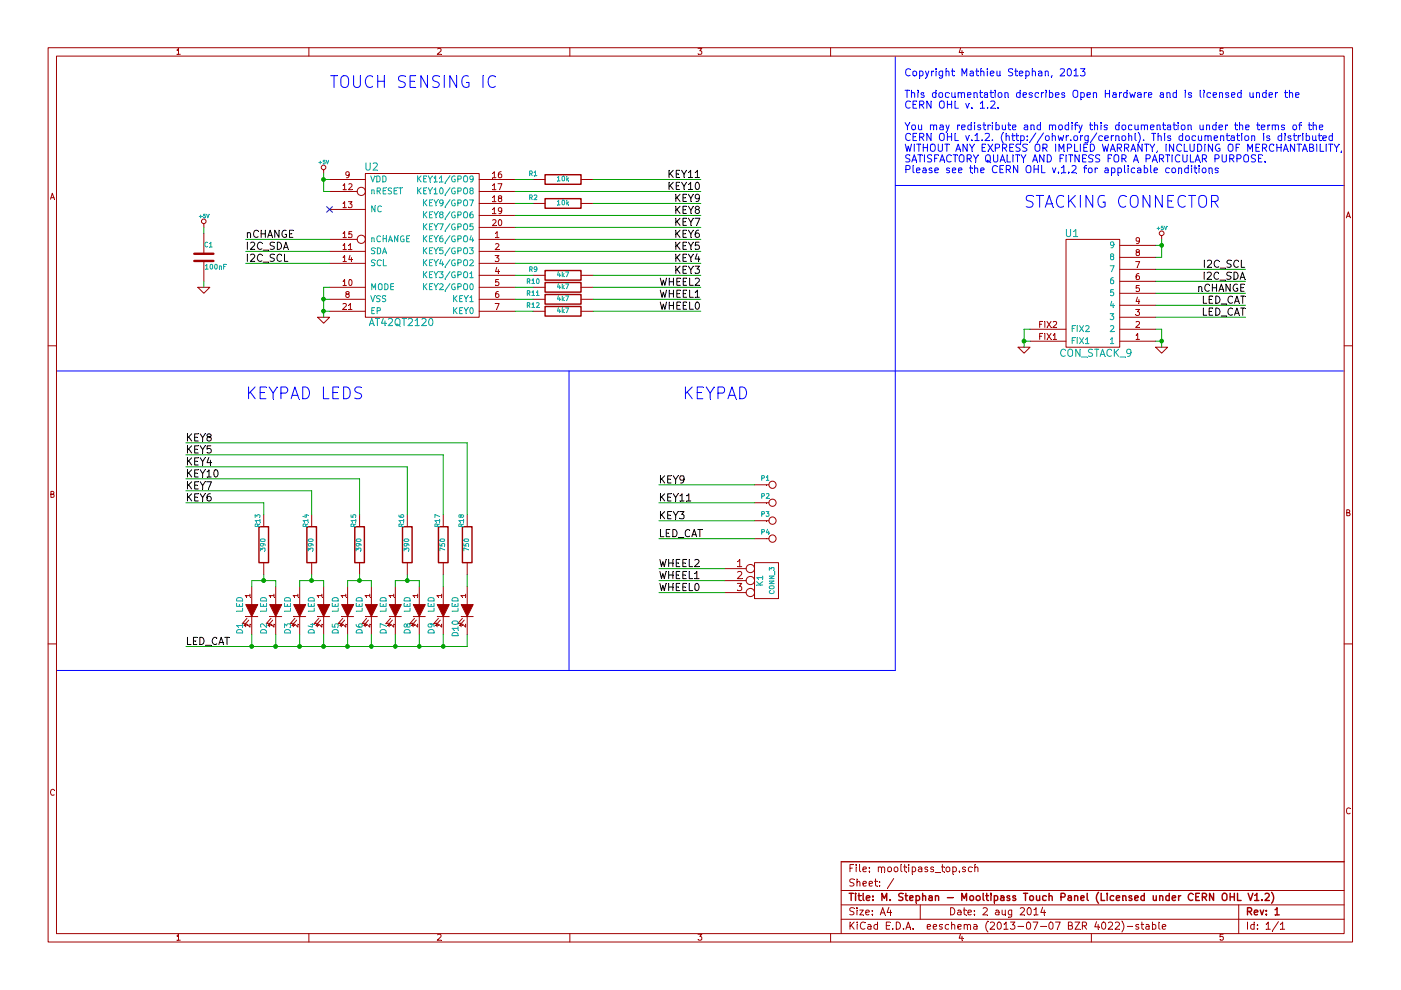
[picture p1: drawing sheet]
EESchema Schematic File Version 2
LIBS:power
LIBS:device
LIBS:transistors
LIBS:conn
LIBS:linear
LIBS:regul
LIBS:74xx
LIBS:cmos4000
LIBS:adc-dac
LIBS:memory
LIBS:xilinx
LIBS:special
LIBS:microcontrollers
LIBS:dsp
LIBS:microchip
LIBS:analog_switches
LIBS:motorola
LIBS:texas
LIBS:intel
LIBS:audio
LIBS:interface
LIBS:digital-audio
LIBS:philips
LIBS:display
LIBS:cypress
LIBS:siliconi
LIBS:opto
LIBS:atmel
LIBS:contrib
LIBS:valves
LIBS:mooltipass_top-cache
EELAYER 27 0
EELAYER END
$Descr A4 11693 8268
encoding utf-8
Sheet 1 1
Title "M. Stephan - Mooltipass Touch Panel (Licensed under CERN OHL V1.2)"
Date "2 aug 2014"
Rev "1"
Comp ""
Comment1 ""
Comment2 ""
Comment3 ""
Comment4 ""
$EndDescr
$Comp
L AT42QT2120 U2
U 1 1
P 3500 2000
F 0 "U2" H 3100 2600 60  0000 C CNN
F 1 "AT42QT2120" H 3350 1300 60  0000 C CNN
F 2 "" H 3450 2000 60  0000 C CNN
F 3 "" H 3450 2000 60  0000 C CNN
	1    3500 2000
	1    0    0    -1  
$EndComp
$Comp
L CON_STACK_9 U1
U 1 1
P 9150 2500
F 0 "U1" H 9350 1950 60  0000 C CNN
F 1 "CON_STACK_9" H 9150 2950 60  0000 C CNN
F 2 "~" H 9150 2500 60  0000 C CNN
F 3 "~" H 9150 2500 60  0000 C CNN
	1    9150 2500
	-1   0    0    1   
$EndComp
$Comp
L GND #PWR01
U 1 1
P 9700 2900
F 0 "#PWR01" H 9700 2900 30  0001 C CNN
F 1 "GND" H 9700 2830 30  0001 C CNN
F 2 "" H 9700 2900 60  0000 C CNN
F 3 "" H 9700 2900 60  0000 C CNN
	1    9700 2900
	1    0    0    -1  
$EndComp
Wire Wire Line
	9650 2750 9700 2750
Wire Wire Line
	9700 2750 9700 2900
Wire Wire Line
	9700 2850 9650 2850
Connection ~ 9700 2850
$Comp
L +5V #PWR02
U 1 1
P 9700 2000
F 0 "#PWR02" H 9700 2090 20  0001 C CNN
F 1 "+5V" H 9700 2090 30  0000 C CNN
F 2 "" H 9700 2000 60  0000 C CNN
F 3 "" H 9700 2000 60  0000 C CNN
	1    9700 2000
	1    0    0    -1  
$EndComp
Wire Wire Line
	9700 2150 9650 2150
Wire Wire Line
	9700 2000 9700 2150
Wire Wire Line
	9650 2050 9700 2050
Connection ~ 9700 2050
$Comp
L GND #PWR03
U 1 1
P 8550 2900
F 0 "#PWR03" H 8550 2900 30  0001 C CNN
F 1 "GND" H 8550 2830 30  0001 C CNN
F 2 "" H 8550 2900 60  0000 C CNN
F 3 "" H 8550 2900 60  0000 C CNN
	1    8550 2900
	1    0    0    -1  
$EndComp
Wire Wire Line
	8600 2750 8550 2750
Wire Wire Line
	8550 2750 8550 2900
Wire Wire Line
	8550 2850 8600 2850
Connection ~ 8550 2850
Wire Wire Line
	9650 2250 10400 2250
Wire Wire Line
	9650 2350 10400 2350
Wire Wire Line
	9650 2450 10400 2450
Wire Wire Line
	9650 2550 10400 2550
Wire Wire Line
	9650 2650 10400 2650
Text Label 10400 2250 2    60   ~ 0
I2C_SCL
Text Label 10400 2350 2    60   ~ 0
I2C_SDA
Text Label 10400 2450 2    60   ~ 0
nCHANGE
Text Label 10400 2550 2    60   ~ 0
LED_CAT
Text Label 10400 2650 2    60   ~ 0
LED_CAT
$Comp
L +5V #PWR04
U 1 1
P 1700 1900
F 0 "#PWR04" H 1700 1990 20  0001 C CNN
F 1 "+5V" H 1700 1990 30  0000 C CNN
F 2 "" H 1700 1900 60  0000 C CNN
F 3 "" H 1700 1900 60  0000 C CNN
	1    1700 1900
	1    0    0    -1  
$EndComp
$Comp
L C C1
U 1 1
P 1700 2150
F 0 "C1" H 1700 2250 40  0000 L CNN
F 1 "100nF" H 1706 2065 40  0000 L CNN
F 2 "~" H 1738 2000 30  0000 C CNN
F 3 "~" H 1700 2150 60  0000 C CNN
	1    1700 2150
	1    0    0    -1  
$EndComp
$Comp
L GND #PWR05
U 1 1
P 1700 2400
F 0 "#PWR05" H 1700 2400 30  0001 C CNN
F 1 "GND" H 1700 2330 30  0001 C CNN
F 2 "" H 1700 2400 60  0000 C CNN
F 3 "" H 1700 2400 60  0000 C CNN
	1    1700 2400
	1    0    0    -1  
$EndComp
Wire Wire Line
	1700 2400 1700 2350
Wire Wire Line
	1700 1950 1700 1900
$Comp
L +5V #PWR06
U 1 1
P 2700 1450
F 0 "#PWR06" H 2700 1540 20  0001 C CNN
F 1 "+5V" H 2700 1540 30  0000 C CNN
F 2 "" H 2700 1450 60  0000 C CNN
F 3 "" H 2700 1450 60  0000 C CNN
	1    2700 1450
	1    0    0    -1  
$EndComp
Wire Wire Line
	2700 1600 2750 1600
Wire Wire Line
	2700 1450 2700 1600
Wire Wire Line
	2750 1500 2700 1500
Connection ~ 2700 1500
NoConn ~ 2750 1750
$Comp
L GND #PWR07
U 1 1
P 2700 2650
F 0 "#PWR07" H 2700 2650 30  0001 C CNN
F 1 "GND" H 2700 2580 30  0001 C CNN
F 2 "" H 2700 2650 60  0000 C CNN
F 3 "" H 2700 2650 60  0000 C CNN
	1    2700 2650
	1    0    0    -1  
$EndComp
Wire Wire Line
	2750 2400 2700 2400
Wire Wire Line
	2700 2400 2700 2650
Wire Wire Line
	2700 2600 2750 2600
Connection ~ 2700 2600
Wire Wire Line
	2750 2500 2700 2500
Connection ~ 2700 2500
Wire Wire Line
	2750 2000 2050 2000
Wire Wire Line
	2750 2100 2050 2100
Wire Wire Line
	2750 2200 2050 2200
Text Label 2050 2200 0    60   ~ 0
I2C_SCL
Text Label 2050 2100 0    60   ~ 0
I2C_SDA
Text Label 2050 2000 0    60   ~ 0
nCHANGE
$Comp
L R R12
U 1 1
P 4700 2600
F 0 "R12" V 4750 2850 40  0000 C CNN
F 1 "4k7" V 4707 2601 40  0000 C CNN
F 2 "~" V 4630 2600 30  0000 C CNN
F 3 "~" H 4700 2600 30  0000 C CNN
	1    4700 2600
	0    -1   -1   0   
$EndComp
$Comp
L R R11
U 1 1
P 4700 2500
F 0 "R11" V 4750 2750 40  0000 C CNN
F 1 "4k7" V 4707 2501 40  0000 C CNN
F 2 "~" V 4630 2500 30  0000 C CNN
F 3 "~" H 4700 2500 30  0000 C CNN
	1    4700 2500
	0    -1   -1   0   
$EndComp
$Comp
L R R10
U 1 1
P 4700 2400
F 0 "R10" V 4750 2650 40  0000 C CNN
F 1 "4k7" V 4707 2401 40  0000 C CNN
F 2 "~" V 4630 2400 30  0000 C CNN
F 3 "~" H 4700 2400 30  0000 C CNN
	1    4700 2400
	0    -1   -1   0   
$EndComp
$Comp
L R R9
U 1 1
P 4700 2300
F 0 "R9" V 4750 2550 40  0000 C CNN
F 1 "4k7" V 4707 2301 40  0000 C CNN
F 2 "~" V 4630 2300 30  0000 C CNN
F 3 "~" H 4700 2300 30  0000 C CNN
	1    4700 2300
	0    -1   -1   0   
$EndComp
$Comp
L R R1
U 1 1
P 4700 1500
F 0 "R1" V 4750 1750 40  0000 C CNN
F 1 "10k" V 4707 1501 40  0000 C CNN
F 2 "~" V 4630 1500 30  0000 C CNN
F 3 "~" H 4700 1500 30  0000 C CNN
	1    4700 1500
	0    -1   -1   0   
$EndComp
Wire Wire Line
	4300 2600 4450 2600
Wire Wire Line
	4450 2500 4300 2500
Wire Wire Line
	4300 2400 4450 2400
Wire Wire Line
	4450 2300 4300 2300
Wire Wire Line
	4300 2200 5850 2200
Wire Wire Line
	4300 2100 5850 2100
Wire Wire Line
	4300 2000 5850 2000
Wire Wire Line
	4300 1900 5850 1900
Wire Wire Line
	4300 1800 5850 1800
Wire Wire Line
	4300 1600 5850 1600
Wire Wire Line
	4300 1500 4450 1500
Wire Wire Line
	4950 2600 5850 2600
Wire Wire Line
	4950 2500 5850 2500
Wire Wire Line
	5850 2400 4950 2400
Wire Wire Line
	4950 2300 5850 2300
Wire Wire Line
	4950 1500 5850 1500
Text Label 5850 2600 2    60   ~ 0
WHEEL0
Text Label 5850 2500 2    60   ~ 0
WHEEL1
Text Label 5850 2400 2    60   ~ 0
WHEEL2
Text Label 5850 2300 2    60   ~ 0
KEY3
Text Label 5850 2200 2    60   ~ 0
KEY4
Text Label 5850 2100 2    60   ~ 0
KEY5
Text Label 5850 2000 2    60   ~ 0
KEY6
Text Label 5850 1900 2    60   ~ 0
KEY7
Text Label 5850 1800 2    60   ~ 0
KEY8
Text Label 5850 1700 2    60   ~ 0
KEY9
Text Label 5850 1600 2    60   ~ 0
KEY10
Text Label 5850 1500 2    60   ~ 0
KEY11
$Comp
L CONN_3 K1
U 1 1
P 6400 4850
F 0 "K1" V 6350 4850 50  0000 C CNN
F 1 "CONN_3" V 6450 4850 40  0000 C CNN
F 2 "" H 6400 4850 60  0000 C CNN
F 3 "" H 6400 4850 60  0000 C CNN
	1    6400 4850
	1    0    0    -1  
$EndComp
Text Label 5500 4750 0    60   ~ 0
WHEEL2
Text Label 5500 4850 0    60   ~ 0
WHEEL1
Text Label 5500 4950 0    60   ~ 0
WHEEL0
Wire Wire Line
	5500 4950 6050 4950
Wire Wire Line
	6050 4850 5500 4850
Wire Wire Line
	5500 4750 6050 4750
$Comp
L CONN_1 P3
U 1 1
P 6450 4350
F 0 "P3" H 6350 4400 40  0000 L CNN
F 1 "CONN_1" H 6450 4405 30  0001 C CNN
F 2 "" H 6450 4350 60  0000 C CNN
F 3 "" H 6450 4350 60  0000 C CNN
	1    6450 4350
	1    0    0    -1  
$EndComp
$Comp
L CONN_1 P2
U 1 1
P 6450 4200
F 0 "P2" H 6350 4250 40  0000 L CNN
F 1 "CONN_1" H 6450 4255 30  0001 C CNN
F 2 "" H 6450 4200 60  0000 C CNN
F 3 "" H 6450 4200 60  0000 C CNN
	1    6450 4200
	1    0    0    -1  
$EndComp
Wire Wire Line
	6300 4350 5500 4350
Wire Wire Line
	6300 4200 5500 4200
$Comp
L CONN_1 P1
U 1 1
P 6450 4050
F 0 "P1" H 6350 4100 40  0000 L CNN
F 1 "CONN_1" H 6450 4105 30  0001 C CNN
F 2 "" H 6450 4050 60  0000 C CNN
F 3 "" H 6450 4050 60  0000 C CNN
	1    6450 4050
	1    0    0    -1  
$EndComp
Wire Wire Line
	6300 4050 5500 4050
$Comp
L LED D1
U 1 1
P 2100 5100
F 0 "D1" H 2250 5000 50  0000 C CNN
F 1 "LED" H 2050 5000 50  0000 C CNN
F 2 "~" H 2100 5100 60  0000 C CNN
F 3 "~" H 2100 5100 60  0000 C CNN
	1    2100 5100
	0    1    1    0   
$EndComp
$Comp
L R R13
U 1 1
P 2200 4550
F 0 "R13" V 2250 4350 40  0000 C CNN
F 1 "390" V 2207 4551 40  0000 C CNN
F 2 "~" V 2130 4550 30  0000 C CNN
F 3 "~" H 2200 4550 30  0000 C CNN
	1    2200 4550
	-1   0    0    1   
$EndComp
$Comp
L LED D2
U 1 1
P 2300 5100
F 0 "D2" H 2450 5000 50  0000 C CNN
F 1 "LED" H 2250 5000 50  0000 C CNN
F 2 "~" H 2300 5100 60  0000 C CNN
F 3 "~" H 2300 5100 60  0000 C CNN
	1    2300 5100
	0    1    1    0   
$EndComp
Wire Wire Line
	2100 4900 2100 4850
Wire Wire Line
	2100 4850 2300 4850
Wire Wire Line
	2300 4850 2300 4900
Wire Wire Line
	2200 4850 2200 4800
Connection ~ 2200 4850
$Comp
L LED D3
U 1 1
P 2500 5100
F 0 "D3" H 2650 5000 50  0000 C CNN
F 1 "LED" H 2450 5000 50  0000 C CNN
F 2 "~" H 2500 5100 60  0000 C CNN
F 3 "~" H 2500 5100 60  0000 C CNN
	1    2500 5100
	0    1    1    0   
$EndComp
$Comp
L R R14
U 1 1
P 2600 4550
F 0 "R14" V 2650 4350 40  0000 C CNN
F 1 "390" V 2607 4551 40  0000 C CNN
F 2 "~" V 2530 4550 30  0000 C CNN
F 3 "~" H 2600 4550 30  0000 C CNN
	1    2600 4550
	-1   0    0    1   
$EndComp
$Comp
L LED D4
U 1 1
P 2700 5100
F 0 "D4" H 2850 5000 50  0000 C CNN
F 1 "LED" H 2650 5000 50  0000 C CNN
F 2 "~" H 2700 5100 60  0000 C CNN
F 3 "~" H 2700 5100 60  0000 C CNN
	1    2700 5100
	0    1    1    0   
$EndComp
Wire Wire Line
	2500 4900 2500 4850
Wire Wire Line
	2500 4850 2700 4850
Wire Wire Line
	2700 4850 2700 4900
Wire Wire Line
	2600 4850 2600 4800
Connection ~ 2600 4850
$Comp
L LED D5
U 1 1
P 2900 5100
F 0 "D5" H 3050 5000 50  0000 C CNN
F 1 "LED" H 2850 5000 50  0000 C CNN
F 2 "~" H 2900 5100 60  0000 C CNN
F 3 "~" H 2900 5100 60  0000 C CNN
	1    2900 5100
	0    1    1    0   
$EndComp
$Comp
L R R15
U 1 1
P 3000 4550
F 0 "R15" V 3050 4350 40  0000 C CNN
F 1 "390" V 3007 4551 40  0000 C CNN
F 2 "~" V 2930 4550 30  0000 C CNN
F 3 "~" H 3000 4550 30  0000 C CNN
	1    3000 4550
	-1   0    0    1   
$EndComp
$Comp
L LED D6
U 1 1
P 3100 5100
F 0 "D6" H 3250 5000 50  0000 C CNN
F 1 "LED" H 3050 5000 50  0000 C CNN
F 2 "~" H 3100 5100 60  0000 C CNN
F 3 "~" H 3100 5100 60  0000 C CNN
	1    3100 5100
	0    1    1    0   
$EndComp
Wire Wire Line
	2900 4900 2900 4850
Wire Wire Line
	2900 4850 3100 4850
Wire Wire Line
	3100 4850 3100 4900
Wire Wire Line
	3000 4850 3000 4800
Connection ~ 3000 4850
$Comp
L LED D7
U 1 1
P 3300 5100
F 0 "D7" H 3450 5000 50  0000 C CNN
F 1 "LED" H 3250 5000 50  0000 C CNN
F 2 "~" H 3300 5100 60  0000 C CNN
F 3 "~" H 3300 5100 60  0000 C CNN
	1    3300 5100
	0    1    1    0   
$EndComp
$Comp
L R R16
U 1 1
P 3400 4550
F 0 "R16" V 3450 4350 40  0000 C CNN
F 1 "390" V 3407 4551 40  0000 C CNN
F 2 "~" V 3330 4550 30  0000 C CNN
F 3 "~" H 3400 4550 30  0000 C CNN
	1    3400 4550
	-1   0    0    1   
$EndComp
$Comp
L LED D8
U 1 1
P 3500 5100
F 0 "D8" H 3650 5000 50  0000 C CNN
F 1 "LED" H 3450 5000 50  0000 C CNN
F 2 "~" H 3500 5100 60  0000 C CNN
F 3 "~" H 3500 5100 60  0000 C CNN
	1    3500 5100
	0    1    1    0   
$EndComp
Wire Wire Line
	3300 4900 3300 4850
Wire Wire Line
	3300 4850 3500 4850
Wire Wire Line
	3500 4850 3500 4900
Wire Wire Line
	3400 4850 3400 4800
Connection ~ 3400 4850
$Comp
L LED D9
U 1 1
P 3700 5100
F 0 "D9" H 3850 5000 50  0000 C CNN
F 1 "LED" H 3650 5000 50  0000 C CNN
F 2 "~" H 3700 5100 60  0000 C CNN
F 3 "~" H 3700 5100 60  0000 C CNN
	1    3700 5100
	0    1    1    0   
$EndComp
$Comp
L LED D10
U 1 1
P 3900 5100
F 0 "D10" H 4050 5000 50  0000 C CNN
F 1 "LED" H 3850 5000 50  0000 C CNN
F 2 "~" H 3900 5100 60  0000 C CNN
F 3 "~" H 3900 5100 60  0000 C CNN
	1    3900 5100
	0    1    1    0   
$EndComp
$Comp
L R R17
U 1 1
P 3700 4550
F 0 "R17" V 3750 4350 40  0000 C CNN
F 1 "750" V 3707 4551 40  0000 C CNN
F 2 "~" V 3630 4550 30  0000 C CNN
F 3 "~" H 3700 4550 30  0000 C CNN
	1    3700 4550
	-1   0    0    1   
$EndComp
$Comp
L R R18
U 1 1
P 3900 4550
F 0 "R18" V 3950 4350 40  0000 C CNN
F 1 "750" V 3907 4551 40  0000 C CNN
F 2 "~" V 3830 4550 30  0000 C CNN
F 3 "~" H 3900 4550 30  0000 C CNN
	1    3900 4550
	-1   0    0    1   
$EndComp
Wire Wire Line
	3700 4900 3700 4800
Wire Wire Line
	3900 4800 3900 4900
Wire Wire Line
	3900 5400 3900 5300
Wire Wire Line
	1550 5400 3900 5400
Wire Wire Line
	2100 5300 2100 5400
Connection ~ 2100 5400
Wire Wire Line
	2300 5400 2300 5300
Connection ~ 2300 5400
Wire Wire Line
	2500 5300 2500 5400
Connection ~ 2500 5400
Wire Wire Line
	2700 5300 2700 5400
Connection ~ 2700 5400
Wire Wire Line
	2900 5300 2900 5400
Connection ~ 2900 5400
Wire Wire Line
	3100 5300 3100 5400
Connection ~ 3100 5400
Wire Wire Line
	3300 5300 3300 5400
Connection ~ 3300 5400
Wire Wire Line
	3500 5300 3500 5400
Connection ~ 3500 5400
Wire Wire Line
	3700 5300 3700 5400
Connection ~ 3700 5400
Wire Wire Line
	2200 4300 2200 4200
Wire Wire Line
	2200 4200 1550 4200
Wire Wire Line
	2600 4300 2600 4100
Wire Wire Line
	2600 4100 1550 4100
Wire Wire Line
	3000 4300 3000 4000
Wire Wire Line
	3000 4000 1550 4000
Wire Wire Line
	1550 3900 3400 3900
Wire Wire Line
	3400 3900 3400 4300
Wire Wire Line
	3700 4300 3700 3800
Wire Wire Line
	3700 3800 1550 3800
Wire Wire Line
	1550 3700 3900 3700
Wire Wire Line
	3900 3700 3900 4300
Text Label 1550 5400 0    60   ~ 0
LED_CAT
$Comp
L CONN_1 P4
U 1 1
P 6450 4500
F 0 "P4" H 6350 4550 40  0000 L CNN
F 1 "CONN_1" H 6450 4555 30  0001 C CNN
F 2 "" H 6450 4500 60  0000 C CNN
F 3 "" H 6450 4500 60  0000 C CNN
	1    6450 4500
	1    0    0    -1  
$EndComp
Text Label 5500 4500 0    60   ~ 0
LED_CAT
Wire Wire Line
	5500 4500 6300 4500
Text Label 5500 4200 0    60   ~ 0
KEY11
Text Label 5500 4050 0    60   ~ 0
KEY9
$Comp
L R R2
U 1 1
P 4700 1700
F 0 "R2" V 4750 1950 40  0000 C CNN
F 1 "10k" V 4707 1701 40  0000 C CNN
F 2 "~" V 4630 1700 30  0000 C CNN
F 3 "~" H 4700 1700 30  0000 C CNN
	1    4700 1700
	0    -1   -1   0   
$EndComp
Wire Wire Line
	4450 1700 4300 1700
Wire Wire Line
	4950 1700 5850 1700
Text Label 1550 3700 0    60   ~ 0
KEY8
Text Label 1550 4100 0    60   ~ 0
KEY7
Text Label 1550 4200 0    60   ~ 0
KEY6
Text Label 1550 3800 0    60   ~ 0
KEY5
Text Label 1550 3900 0    60   ~ 0
KEY4
Text Label 5500 4350 0    60   ~ 0
KEY3
Text Label 1550 4000 0    60   ~ 0
KEY10
Text Notes 7550 650  0    60   ~ 0
Copyright Mathieu Stephan, 2013\n\nThis documentation describes Open Hardware and is licensed under the\nCERN OHL v. 1.2.\n\nYou may redistribute and modify this documentation under the terms of the\nCERN OHL v.1.2. (http://ohwr.org/cernohl). This documentation is distributed\nWITHOUT ANY EXPRESS OR IMPLIED WARRANTY, INCLUDING OF MERCHANTABILITY,\nSATISFACTORY QUALITY AND FITNESS FOR A PARTICULAR PURPOSE. \nPlease see the CERN OHL v.1.2 for applicable conditions
Wire Notes Line
	7475 1550 11225 1550
Text Notes 2750 750  0    98   ~ 0
TOUCH SENSING IC
Text Notes 8550 1750 0    98   ~ 0
STACKING CONNECTOR
Wire Notes Line
	7475 475  7475 5600
Wire Notes Line
	475  3100 11225 3100
Text Notes 2050 3350 0    98   ~ 0
KEYPAD LEDS
Text Notes 5700 3350 0    98   ~ 0
KEYPAD
Wire Notes Line
	7475 5600 475  5600
Wire Notes Line
	4750 3100 4750 5600
$EndSCHEMATC
